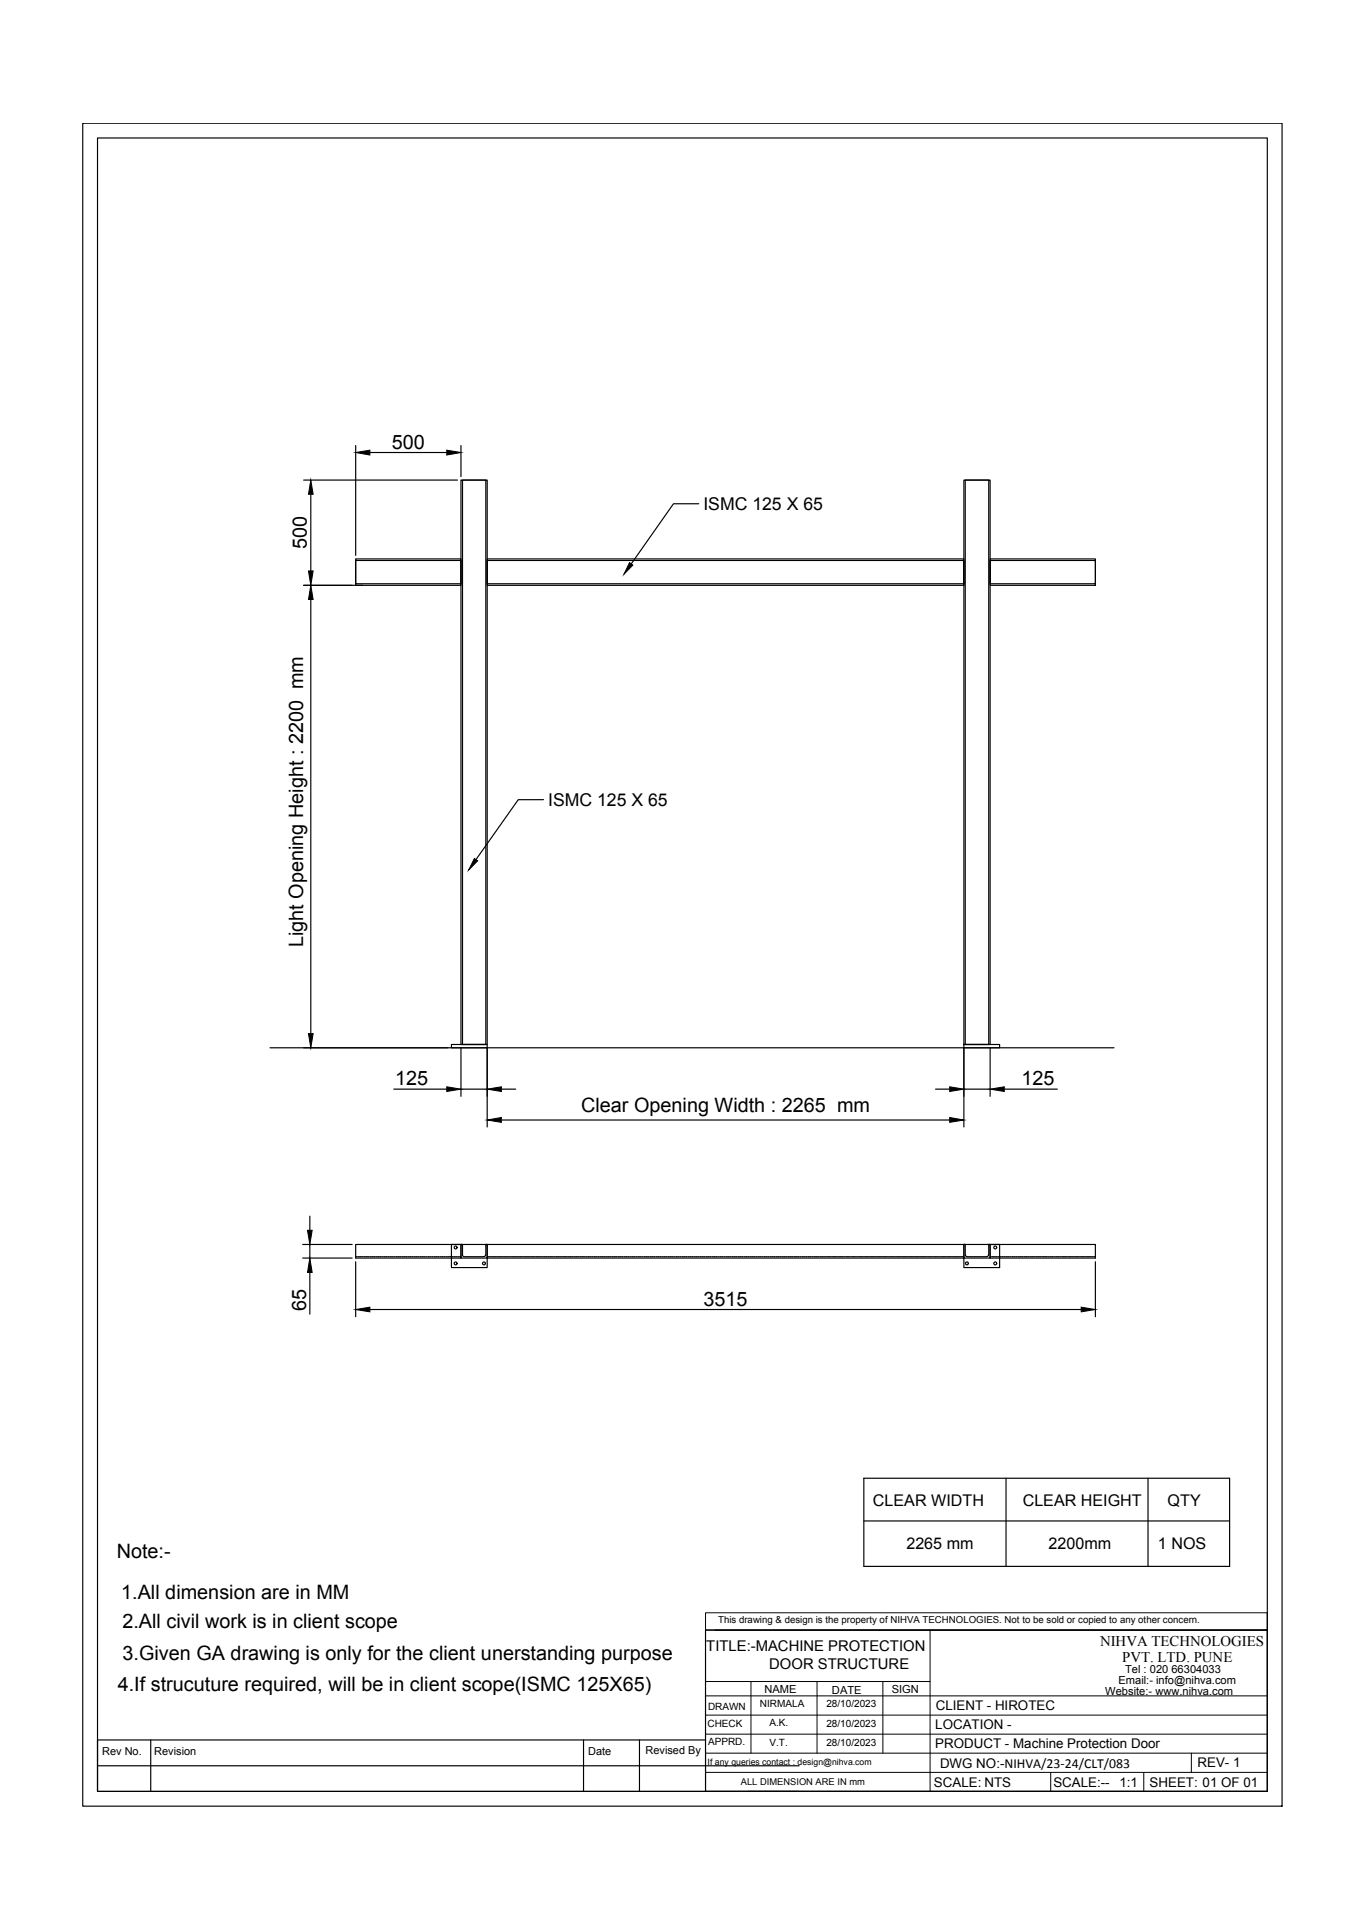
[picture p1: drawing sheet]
<svg xmlns="http://www.w3.org/2000/svg" width="297mm" height="420mm" viewBox="0 0 297 420" stroke-linecap="round" stroke-linejoin="round" font-family="sans-serif">
<!-- layer: 0 -->
<g fill="none" stroke="#000" stroke-width=".25">
<path d="M18 26.9h261.4v366.9h-261.4zM21.3 30.1h254.9v360.5h-254.9zM77.5 97.1v24M80.6 98.7h16.8M100.5 97.1v6.8M66.2 104.7h33.5M67.7 107.8v16.7M100.5 104.7h5.7v123h-5.7zM100.8 104.7h5.1v123h-5.1zM152.3 109.8h-5.5l-9.2 13.1M210.1 104.7h5.7v123h-5.7zM210.4 104.7h5.1v123h-5.1z"/>
<path d="M66.2 127.6h12.8M67.7 130.7v94.7M77.5 121.9h23v5.7h-23zM77.5 122.2h23v5.1h-23zM106.2 121.9h103.9v5.7h-103.9zM106.2 122.2h103.9v5.1h-103.9zM215.8 121.9h22.9v5.7h-22.9zM215.8 122.2h22.9v5.1h-22.9zM118.4 174.4h-5.5l-9.2 13M58.8 228.5h184M85.8 237.5h11.6M98.4 227.7h7.8v.8h-7.8z"/>
<path d="M100.5 228.5v10.5M100.5 237.5h5.7M106.2 228.5v17.2M109.3 237.5h3.1M203.9 237.5h3.1M210.1 227.7h7.7v.8h-7.7zM210.1 228.5v17.2M210.1 237.5h5.7M215.8 228.5v10.5M218.9 237.5h11.5M109.3 244.2h97.7M66 274.3h10.8"/>
<path d="M66 271.3h10.8M67.5 265.2v3.1M67.5 271.3v3M67.5 277.4v9.1M77.5 271.3h23v3h-23zM77.5 274h.3M77.5 275.1v12M77.9 274h.3M78.4 274h.3M78.8 274h.3M79.2 274h.3M79.7 274h.3"/>
<path d="M80.1 274h.3M80.6 274h.3M81 274h.3M81.4 274h.3M81.9 274h.3M82.3 274h.3M82.7 274h.3M83.2 274h.2M83.6 274h.3M84 274h.3M84.5 274h.3M84.9 274h.3"/>
<path d="M85.3 274h.3M85.8 274h.3M86.2 274h.3M86.7 274h.3M87.1 274h.3M87.5 274h.3M88 274h.3M88.4 274h.3M88.9 274h.3M89.3 274h.3M89.7 274h.3M90.2 274h.3"/>
<path d="M90.6 274h.3M91 274h.3M91.5 274h.3M91.9 274h.3M92.3 274h.3M92.8 274h.2M93.2 274h.3M93.6 274h.3M94.1 274h.3M94.5 274h.3M95 274h.3M95.4 274h.3"/>
<path d="M95.8 274h.3M96.3 274h.3M96.7 274h.3M97.2 274h.3M97.6 274h.3M98 274h.3M98.4 271.3h7.8v5.1h-7.8zM98.5 274h.3M98.9 274h.3M99.3 274h.3M99.8 274h.3M100.2 274h.3"/>
<path d="M100.8 271.5v2.1M105.9 271.5l-.1 2.1-.3 .4h-4.4l-.3-.4M106 271.3l-.2 .1M106 271.3h.2v3h-5.7v-3l.3 .1M106.2 274h.3M106.2 274.3h103.9M106.2 271.3h103.9M106.6 274h.3M107.1 274h.3M107.5 274h.3M108 274h.2M108.4 274h.3"/>
<path d="M108.8 274h.3M109.3 274h.3M109.7 274h.3M110.2 274h.2M110.6 274h.3M111 274h.3M111.5 274h.3M111.9 274h.3M112.3 274h.3M112.8 274h.3M113.2 274h.3M113.6 274h.3"/>
<path d="M114.1 274h.3M114.5 274h.3M114.9 274h.3M115.4 274h.3M115.8 274h.3M116.2 274h.3M116.7 274h.3M117.1 274h.3M117.6 274h.3M118 274h.3M118.4 274h.3M118.9 274h.3"/>
<path d="M119.3 274h.3M119.8 274h.3M120.2 274h.3M120.7 274h.2M121.1 274h.3M121.5 274h.3M121.9 274h.3M122.4 274h.3M122.8 274h.3M123.2 274h.3M123.7 274h.3M124.1 274h.3"/>
<path d="M124.5 274h.3M125 274h.3M125.4 274h.3M125.9 274h.3M126.3 274h.3M126.7 274h.3M127.2 274h.3M127.6 274h.3M128.1 274h.3M128.5 274h.3M128.9 274h.3M129.4 274h.3"/>
<path d="M129.8 274h.3M130.3 274h.2M130.7 274h.3M131.1 274h.3M131.5 274h.3M132 274h.3M132.4 274h.3M132.8 274h.3M133.3 274h.3M133.7 274h.3M134.2 274h.3M134.6 274h.3"/>
<path d="M135 274h.3M135.5 274h.3M135.9 274h.3M136.4 274h.3M136.8 274h.3M137.2 274h.3M137.7 274h.3M138.1 274h.3M138.6 274h.2M139 274h.3M139.4 274h.3M139.9 274h.2"/>
<path d="M140.3 274h.3M140.7 274h.3M141.1 274h.3M141.6 274h.3M142 274h.3M142.5 274h.2M142.9 274h.3M143.3 274h.3M143.8 274h.3M144.2 274h.3M144.7 274h.2M145.1 274h.3"/>
<path d="M145.5 274h.3M146 274h.3M146.4 274h.3M146.9 274h.2M147.3 274h.3M147.7 274h.3M148.2 274h.2M148.6 274h.3M149 274h.3M149.4 274h.3M149.9 274h.3M150.3 274h.3"/>
<path d="M150.7 274h.3M151.2 274h.3M151.6 274h.3M152.1 274h.3M152.5 274h.3M153 274h.2M153.4 274h.3M153.8 274h.3M154.3 274h.3M154.7 274h.3M155.2 274h.2M155.6 274h.3"/>
<path d="M156 274h.3M156.5 274h.2M156.9 274h.3M157.3 274h.3M157.8 274h.2M158.2 274h.3M158.6 274h.3M159 274h.3M159.5 274h.3M159.9 274h.3M160.4 274h.3M160.8 274h.3"/>
<path d="M161.2 274h.3M161.7 274h.3M162.1 274h.3M162.6 274h.3M163 274h.3M163.4 274h.3M163.9 274h.3M164.3 274h.3M164.8 274h.2M165.2 274h.3M165.6 274h.3M166.1 274h.2"/>
<path d="M166.5 274h.3M166.9 274h.3M167.4 274h.2M167.8 274h.3M168.2 274h.3M168.7 274h.3M169.1 274h.3M169.5 274h.3M170 274h.3M170.4 274h.3M170.9 274h.3M171.3 274h.3"/>
<path d="M171.7 274h.3M172.2 274h.3M172.6 274h.3M173.1 274h.3M173.5 274h.3M173.9 274h.3M174.4 274h.2M174.8 274h.3M175.2 274h.3M175.7 274h.2M176.1 274h.3M176.5 274h.3"/>
<path d="M177 274h.2M177.4 274h.3M177.8 274h.3M178.3 274h.3M178.7 274h.3M179.2 274h.3M179.6 274h.3M180 274h.3M180.5 274h.3M180.9 274h.3M181.4 274h.3M181.8 274h.3"/>
<path d="M182.2 274h.3M182.7 274h.3M183.1 274h.3M183.5 274h.3M184 274h.2M184.4 274h.3M184.8 274h.3M185.3 274h.2M185.7 274h.3M186.1 274h.3M186.6 274h.3M187 274h.3"/>
<path d="M187.5 274h.2M187.9 274h.3M188.3 274h.3M188.8 274h.3M189.2 274h.3M189.7 274h.2M190.1 274h.3M190.5 274h.3M191 274h.3M191.4 274h.3M191.8 274h.3M192.3 274h.3"/>
<path d="M192.7 274h.3M193.1 274h.3M193.6 274h.2M194 274h.3M194.4 274h.3M194.9 274h.3M195.3 274h.3M195.7 274h.3M196.2 274h.3M196.6 274h.3M197.1 274h.3M197.5 274h.3"/>
<path d="M198 274h.2M198.4 274h.3M198.8 274h.3M199.3 274h.3M199.7 274h.3M200.1 274h.3M200.6 274h.3M201 274h.3M201.4 274h.3M201.9 274h.2M202.3 274h.3M202.7 274h.3"/>
<path d="M203.2 274h.3M203.6 274h.3M204 274h.3M204.5 274h.3M204.9 274h.3M205.4 274h.3M205.8 274h.3M206.2 274h.3M206.7 274h.3M207.1 274h.3M207.6 274h.3M208 274h.3"/>
<path d="M208.4 274h.3M208.9 274h.3M209.3 274h.3M209.7 274h.4M210.1 271.3h7.7v5.1h-7.7zM210.2 271.3l.2 .1M210.2 271.3h-.1v3h5.7v-3l-.4 .1M210.4 271.5v2.1l.3 .4h4.4l.3-.4M215.5 271.5v2.1M215.8 271.3h22.9v3h-22.9zM215.8 274h.2M216.2 274h.3"/>
<path d="M216.6 274h.3M217 274h.3M217.5 274h.3M217.9 274h.3M218.4 274h.3M218.8 274h.3M219.2 274h.3M219.7 274h.3M220.1 274h.3M220.6 274h.3M221 274h.3M221.4 274h.3"/>
<path d="M221.9 274h.3M222.3 274h.3M222.7 274h.3M223.2 274h.3M223.6 274h.3M224 274h.3M224.5 274h.3M224.9 274h.3M225.3 274h.3M225.8 274h.3M226.2 274h.3M226.7 274h.2"/>
<path d="M227.1 274h.3M227.5 274h.3M228 274h.3M228.4 274h.3M228.9 274h.3M229.3 274h.3M229.7 274h.3M230.2 274h.3M230.6 274h.3M231.1 274h.2M231.5 274h.3M231.9 274h.3"/>
<path d="M232.3 274h.3M232.8 274h.3M233.2 274h.3M233.6 274h.3M234.1 274h.3M234.5 274h.3M235 274h.2M235.4 274h.3M235.8 274h.3M236.3 274h.3M236.7 274h.3M237.2 274h.2"/>
<path d="M237.6 274h.3M238 274h.3M238.5 274h.2M238.7 275.1v12M80.6 285.5h155M188.3 322.3h79.7v19.2h-79.7zM188.3 331.6h79.7M219.2 322.3v19.2M250.2 322.3v19.2M153.8 355.4h122.4v35.2h-122.4zM32.9 379.4v11.2M127.2 379.4v11.2"/>
<path d="M139.4 379.4v11.2M153.8 379.4h-132.5v11.2h152.9M21.3 385h152.9M163 390.6h113.2"/>
<circle cx="99.3" cy="272" r=".32"/>
<circle cx="99.3" cy="275.5" r=".32"/>
<circle cx="105.5" cy="275.5" r=".32"/>
<circle cx="210.7" cy="275.5" r=".32"/>
<circle cx="216.9" cy="272" r=".32"/>
<circle cx="216.9" cy="275.5" r=".32"/>
</g>
<g fill="#000" stroke="#000" stroke-width=".22">
<path d="M77.5 98.7l3.1-.5v1zM97.4 98.2l3.1 .5-3.1 .5zM67.7 104.7l.5 3.1h-1zM67.7 127.6l.5 3.1h-1zM67.2 124.5h1l-.5 3.1zM137.2 122.7l.7 .5-1.9 2zM103.4 187.2l.7 .5-1.9 2zM67.2 225.4h1l-.5 3.1zM97.4 237l3.1 .5-3.1 .5zM106.2 237.5l3.1-.5v1zM207 237l3.1 .5-3.1 .5zM215.8 237.5l3.1-.5v1z"/>
<path d="M106.2 244.2l3.1-.5v1zM207 243.7l3.1 .5-3.1 .5zM67 268.3h1l-.5 3zM67.5 274.3l.5 3.1h-1zM77.5 285.5l3.1-.5v1zM235.6 285l3.1 .5-3.1 .5z"/>
</g>
<g fill="none" stroke="#000" stroke-width=".22">
<path d="M153.8 351.6h122.4v3.8h-122.4zM153.8 355.4v35.2M155.8 355.4h120.4M202.7 355.4v35.2M153.8 378.1h122.4M153.8 374h122.4M153.8 369.8h122.4M153.8 366.6h48.9M163.7 366.6v15.7M178.1 366.6v15.7M192.4 366.6v15.7M153.8 382.3h122.4"/>
<path d="M153.8 386.4h122.4M229 386.4v4.2M249.3 386.4v4.2M259.6 382.3v4.1"/>
</g>
<g font-size="4.3">
<text x="85.4" y="97.9">500</text>
<text x="66.9" y="119.7" transform="rotate(-90 66.9 119.7)">500</text>
<text x="66" y="206.5" transform="rotate(-90 66 206.5)">Light Opening Height : 2200 mm</text>
<text x="86.1" y="236.7">125</text>
<text x="222.6" y="236.7">125</text>
<text x="126.7" y="242.5">Clear Opening Width : 2265 mm</text>
<text x="66.7" y="285.9" transform="rotate(-90 66.7 285.9)">65</text>
<text x="153.3" y="284.7">3515</text>
<text x="25.4" y="339.8">Note:-</text>
<text x="26.4" y="348.6">1.All dimension are in MM</text>
<text x="26.7" y="355">2.All civil work is in client scope</text>
<text x="26.7" y="361.9">3.Given GA drawing is only for the client unerstanding purpose</text>
<text x="25.7" y="368.8">4.If strucuture required, will be in client scope(ISMC 125X65)</text>
</g>
<g font-size="3.8">
<text x="153.3" y="111.2">ISMC 125 X 65</text>
<text x="119.5" y="175.8">ISMC 125 X 65</text>
</g>
<g font-size="3.5">
<text x="190.2" y="328.4">CLEAR WIDTH</text>
<text x="222.9" y="328.4">CLEAR HEIGHT</text>
<text x="254.5" y="328.4">QTY</text>
<text x="197.5" y="337.7">2265 mm</text>
<text x="228.5" y="337.7">2200mm</text>
<text x="252.3" y="337.7">1 NOS</text>
</g>
<g font-size="3.2">
<text x="239.7" y="358.8">NIHVA TECHNOLOGIES</text>
<text x="153.9" y="360.1">TITLE:-MACHINE PROTECTION</text>
<text x="167.6" y="364">DOOR STRUCTURE</text>
<text x="244.6" y="362.4">PVT. LTD. PUNE</text>
</g>
<g font-size="2.9">
<text x="203.8" y="377">LOCATION -</text>
<text x="203.9" y="372.9">CLIENT - HIROTEC</text>
<text x="203.8" y="381.2">PRODUCT - Machine Protection Door</text>
<text x="203.5" y="389.5">SCALE: NTS</text>
<text x="204.9" y="385.4">DWG NO:-NIHVA/23-24/CLT/083</text>
<text x="229.6" y="389.5">SCALE:--</text>
<text x="244" y="389.5">1:1</text>
<text x="250.5" y="389.5">SHEET: 01 OF 01</text>
<text x="261" y="385.3">REV- 1</text>
</g>
<g font-size="2.4">
<text x="245.2" y="364.9">Tel : 020 66304033</text>
<text x="166.6" y="369.2">NAME</text>
<text x="181.3" y="369.3">DATE</text>
<text x="194.4" y="369">SIGN</text>
<text x="240.9" y="369.5">Website:- www.nihva.com</text>
<text x="243.8" y="367.3">Email:- info@nihva.com</text>
<text x="22.3" y="382.7">Rev No.</text>
<text x="33.6" y="382.7">Revision</text>
<text x="128.2" y="382.7">Date</text>
<text x="140.7" y="382.5">Revised By</text>
</g>
<g font-size="2.2">
<text x="154.2" y="376.5">CHECK</text>
<text x="154.3" y="372.8">DRAWN</text>
<text x="165.6" y="372.3">NIRMALA</text>
<text x="167.7" y="376.4">A.K.</text>
<text x="180.1" y="372.3">28/10/2023</text>
<text x="180.1" y="376.5">28/10/2023</text>
<text x="154.3" y="380.6">APPRD.</text>
<text x="167.7" y="380.6">V.T.</text>
<text x="180.1" y="380.6">28/10/2023</text>
</g>
<text font-size="2.1" x="156.5" y="354">This drawing &amp; design is the property of NIHVA TECHNOLOGIES. Not to be sold or copied to any other concern.</text>
<text font-size="2" x="161.5" y="389.2">ALL DIMENSION ARE IN mm</text>
<text font-size="1.9" x="154.2" y="384.9">If any queries contact : design@nihva.com</text>
</svg>
